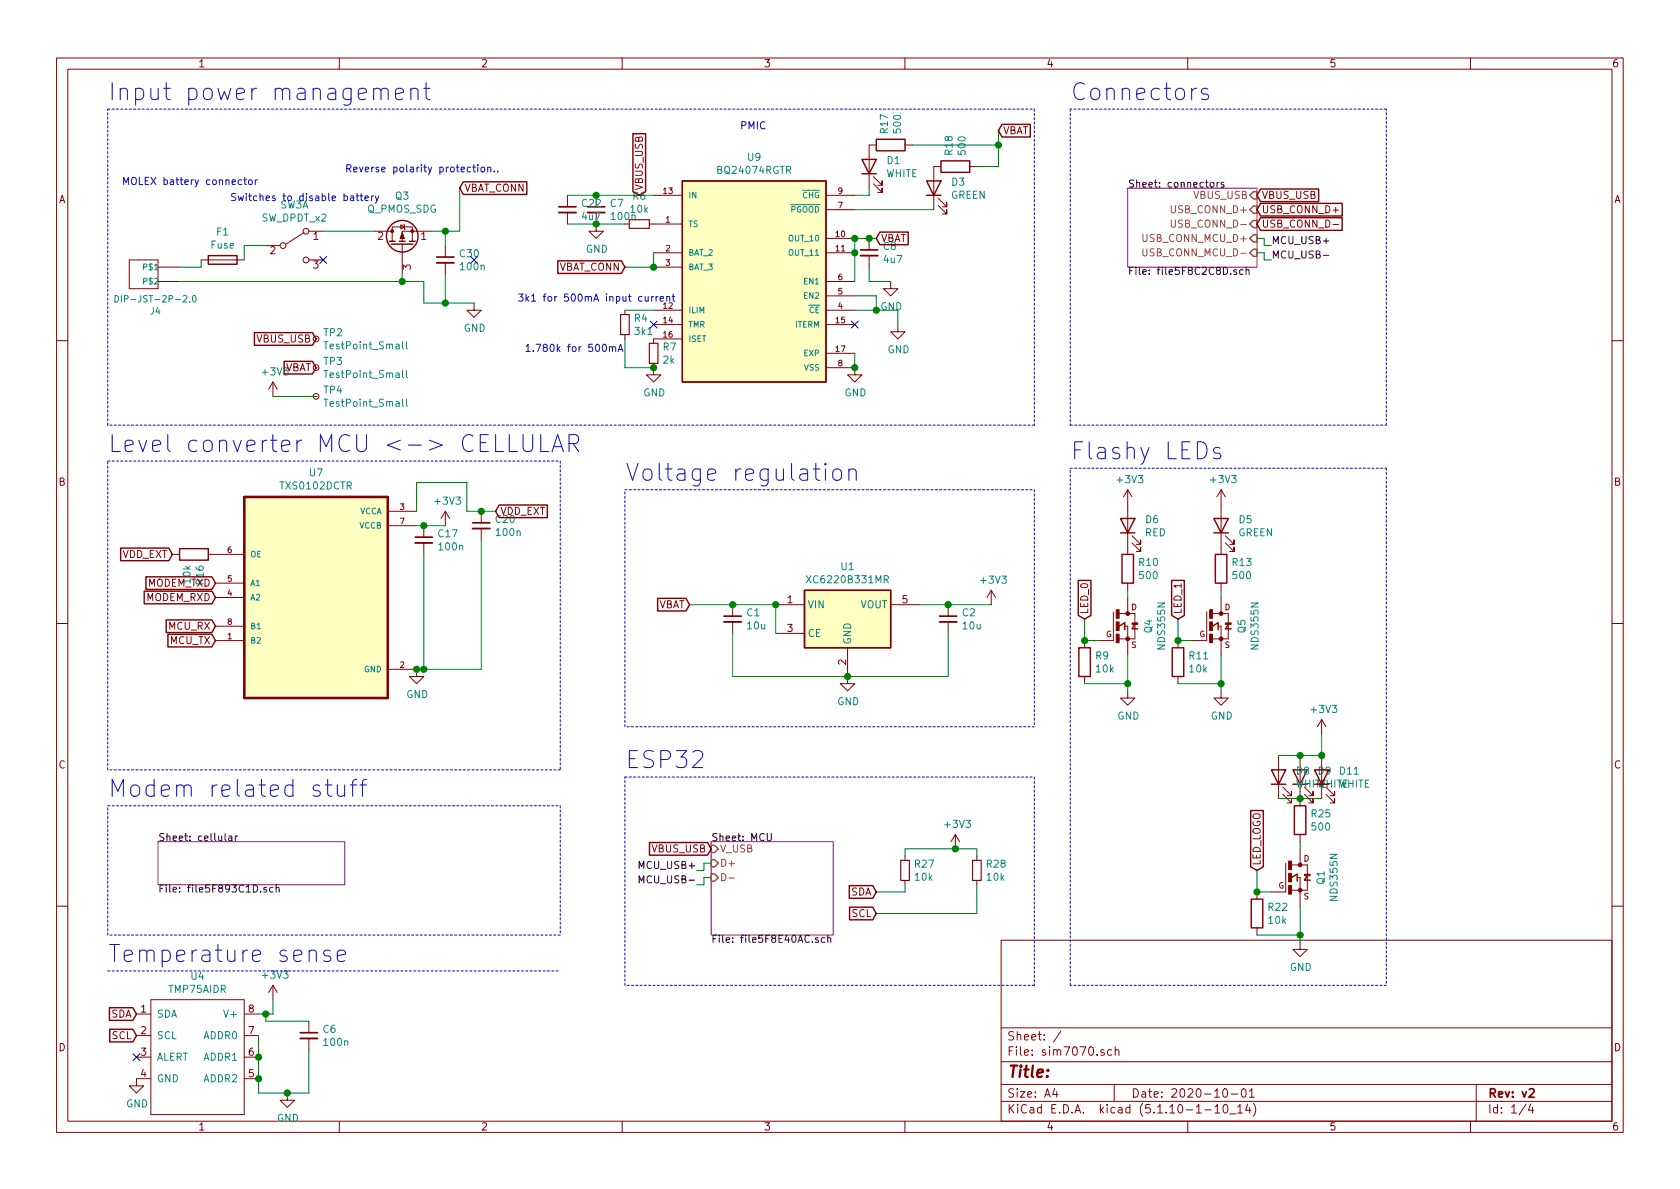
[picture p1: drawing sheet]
EESchema Schematic File Version 4
EELAYER 30 0
EELAYER END
$Descr A4 11693 8268
encoding utf-8
Sheet 1 4
Title ""
Date "2020-10-01"
Rev "v2"
Comp ""
Comment1 ""
Comment2 ""
Comment3 ""
Comment4 ""
$EndDescr
Wire Wire Line
	2800 1900 2800 1950
Connection ~ 2800 1950
Text GLabel 3200 1300 2    50   Input ~ 0
VBAT_CONN
Text Notes 2400 1200 0    50   ~ 0
Reverse polarity protection..\n
Text Notes 1600 1400 0    50   ~ 0
Switches to disable battery \n
$Comp
L sim7070-rescue:R-Device R?
U 1 1
P 7850 3950
AR Path="/5F76B017/5F9FC57D" Ref="R?"  Part="1" 
AR Path="/5F9FC57D" Ref="R10"  Part="1" 
F 0 "R10" H 7920 3996 50  0000 L CNN
F 1 "500" H 7920 3905 50  0000 L CNN
F 2 "Resistor_SMD:R_0603_1608Metric" V 7780 3950 50  0001 C CNN
F 3 "~" H 7850 3950 50  0001 C CNN
F 4 "C23179" H 7850 3950 50  0001 C CNN "LCSC"
	1    7850 3950
	1    0    0    -1  
$EndComp
Wire Wire Line
	7850 4150 7850 4100
Wire Wire Line
	7850 4550 7850 4750
Connection ~ 7850 4750
Wire Wire Line
	7850 4750 7850 4800
Wire Wire Line
	7550 4750 7850 4750
$Comp
L sim7070-rescue:R-Device R?
U 1 1
P 7550 4600
AR Path="/5F76B017/5F9FC588" Ref="R?"  Part="1" 
AR Path="/5F9FC588" Ref="R9"  Part="1" 
F 0 "R9" H 7620 4646 50  0000 L CNN
F 1 "10k" H 7620 4555 50  0000 L CNN
F 2 "Resistor_SMD:R_0402_1005Metric" V 7480 4600 50  0001 C CNN
F 3 "~" H 7550 4600 50  0001 C CNN
F 4 "C25531" H 7550 4600 50  0001 C CNN "LCSC"
	1    7550 4600
	1    0    0    -1  
$EndComp
$Comp
L sim7070-rescue:GND-power #PWR?
U 1 1
P 7850 4800
AR Path="/5F76B017/5F9FC58E" Ref="#PWR?"  Part="1" 
AR Path="/5F9FC58E" Ref="#PWR0139"  Part="1" 
F 0 "#PWR0139" H 7850 4550 50  0001 C CNN
F 1 "GND" H 7855 4627 50  0000 C CNN
F 2 "" H 7850 4800 50  0001 C CNN
F 3 "" H 7850 4800 50  0001 C CNN
	1    7850 4800
	1    0    0    -1  
$EndComp
Text GLabel 7550 4300 1    50   Input ~ 0
LED_0
$Comp
L sim7070-rescue:R-Device R?
U 1 1
P 8500 3950
AR Path="/5F76B017/5FA107CA" Ref="R?"  Part="1" 
AR Path="/5FA107CA" Ref="R13"  Part="1" 
F 0 "R13" H 8570 3996 50  0000 L CNN
F 1 "500" H 8570 3905 50  0000 L CNN
F 2 "Resistor_SMD:R_0603_1608Metric" V 8430 3950 50  0001 C CNN
F 3 "~" H 8500 3950 50  0001 C CNN
F 4 "C23179" H 8500 3950 50  0001 C CNN "LCSC"
	1    8500 3950
	1    0    0    -1  
$EndComp
Wire Wire Line
	8500 4150 8500 4100
Wire Wire Line
	8500 4550 8500 4750
Connection ~ 8500 4750
Wire Wire Line
	8500 4750 8500 4800
Wire Wire Line
	8200 4750 8500 4750
$Comp
L sim7070-rescue:R-Device R?
U 1 1
P 8200 4600
AR Path="/5F76B017/5FA107D5" Ref="R?"  Part="1" 
AR Path="/5FA107D5" Ref="R11"  Part="1" 
F 0 "R11" H 8270 4646 50  0000 L CNN
F 1 "10k" H 8270 4555 50  0000 L CNN
F 2 "Resistor_SMD:R_0402_1005Metric" V 8130 4600 50  0001 C CNN
F 3 "~" H 8200 4600 50  0001 C CNN
F 4 "C25531" H 8200 4600 50  0001 C CNN "LCSC"
	1    8200 4600
	1    0    0    -1  
$EndComp
$Comp
L sim7070-rescue:GND-power #PWR?
U 1 1
P 8500 4800
AR Path="/5F76B017/5FA107DB" Ref="#PWR?"  Part="1" 
AR Path="/5FA107DB" Ref="#PWR0140"  Part="1" 
F 0 "#PWR0140" H 8500 4550 50  0001 C CNN
F 1 "GND" H 8505 4627 50  0000 C CNN
F 2 "" H 8500 4800 50  0001 C CNN
F 3 "" H 8500 4800 50  0001 C CNN
	1    8500 4800
	1    0    0    -1  
$EndComp
Text GLabel 8200 4300 1    50   Input ~ 0
LED_1
$Comp
L sim7070-rescue:LED-Device D?
U 1 1
P 7850 3650
AR Path="/5F76B017/5FA2E0A3" Ref="D?"  Part="1" 
AR Path="/5FA2E0A3" Ref="D6"  Part="1" 
F 0 "D6" V 7889 3532 50  0000 R CNN
F 1 "RED" V 7798 3532 50  0000 R CNN
F 2 "LED_SMD:LED_0603_1608Metric" H 7850 3650 50  0001 C CNN
F 3 "~" H 7850 3650 50  0001 C CNN
F 4 "C2286" V 7850 3650 50  0001 C CNN "LCSC"
	1    7850 3650
	0    -1   -1   0   
$EndComp
$Sheet
S 1100 5850 1300 300 
U 5F893C1E
F0 "cellular" 50
F1 "file5F893C1D.sch" 50
$EndSheet
$Sheet
S 7850 1300 900  550 
U 5F8C2C8E
F0 "connectors" 50
F1 "file5F8C2C8D.sch" 50
F2 "VBUS_USB" I R 8750 1350 50 
F3 "USB_CONN_D+" I R 8750 1450 50 
F4 "USB_CONN_D-" I R 8750 1550 50 
F5 "USB_CONN_MCU_D+" I R 8750 1650 50 
F6 "USB_CONN_MCU_D-" I R 8750 1750 50 
$EndSheet
Wire Wire Line
	9050 5900 9050 5850
Wire Wire Line
	9050 6300 9050 6500
Connection ~ 9050 6500
Wire Wire Line
	9050 6500 9050 6550
Wire Wire Line
	8750 6500 9050 6500
$Comp
L sim7070-rescue:R-Device R?
U 1 1
P 8750 6350
AR Path="/5F76B017/5F869F44" Ref="R?"  Part="1" 
AR Path="/5F869F44" Ref="R22"  Part="1" 
F 0 "R22" H 8820 6396 50  0000 L CNN
F 1 "10k" H 8820 6305 50  0000 L CNN
F 2 "Resistor_SMD:R_0402_1005Metric" V 8680 6350 50  0001 C CNN
F 3 "~" H 8750 6350 50  0001 C CNN
F 4 "C25531" H 8750 6350 50  0001 C CNN "LCSC"
	1    8750 6350
	1    0    0    -1  
$EndComp
$Comp
L sim7070-rescue:GND-power #PWR?
U 1 1
P 9050 6550
AR Path="/5F76B017/5F869F4A" Ref="#PWR?"  Part="1" 
AR Path="/5F869F4A" Ref="#PWR0149"  Part="1" 
F 0 "#PWR0149" H 9050 6300 50  0001 C CNN
F 1 "GND" H 9055 6377 50  0000 C CNN
F 2 "" H 9050 6550 50  0001 C CNN
F 3 "" H 9050 6550 50  0001 C CNN
	1    9050 6550
	1    0    0    -1  
$EndComp
Text GLabel 8750 6050 1    50   Input ~ 0
LED_LOGO
Text Notes 1800 1450 2    50   ~ 0
MOLEX battery connector\n\n\n
$Comp
L sim7070-rescue:R-Device R?
U 1 1
P 9050 5700
AR Path="/5F76B017/5F869F39" Ref="R?"  Part="1" 
AR Path="/5F869F39" Ref="R25"  Part="1" 
F 0 "R25" H 9120 5746 50  0000 L CNN
F 1 "500" H 9120 5655 50  0000 L CNN
F 2 "Resistor_SMD:R_0603_1608Metric" V 8980 5700 50  0001 C CNN
F 3 "~" H 9050 5700 50  0001 C CNN
F 4 "C23179" H 9050 5700 50  0001 C CNN "LCSC"
	1    9050 5700
	1    0    0    -1  
$EndComp
Wire Wire Line
	9200 5550 9050 5550
Connection ~ 9050 5550
Wire Wire Line
	9050 5550 8900 5550
$Comp
L sim7070-rescue:LED-Device D?
U 1 1
P 9050 5400
AR Path="/5F76B017/5F869F33" Ref="D?"  Part="1" 
AR Path="/5F869F33" Ref="D9"  Part="1" 
F 0 "D9" V 9089 5282 50  0000 R CNN
F 1 "WHITE" V 8998 5282 50  0000 R CNN
F 2 "LED_SMD:LED_0603_1608Metric" H 9050 5400 50  0001 C CNN
F 3 "~" H 9050 5400 50  0001 C CNN
F 4 "C2290" V 9050 5400 50  0001 C CNN "LCSC"
	1    9050 5400
	0    -1   -1   0   
$EndComp
Wire Wire Line
	8900 5250 9050 5250
Connection ~ 9050 5250
Wire Wire Line
	9050 5250 9200 5250
$Comp
L sim7070-rescue:LED-Device D?
U 1 1
P 8900 5400
AR Path="/5F76B017/5F86D3EE" Ref="D?"  Part="1" 
AR Path="/5F86D3EE" Ref="D8"  Part="1" 
F 0 "D8" V 8939 5282 50  0000 R CNN
F 1 "WHITE" V 8848 5282 50  0000 R CNN
F 2 "LED_SMD:LED_0603_1608Metric" H 8900 5400 50  0001 C CNN
F 3 "~" H 8900 5400 50  0001 C CNN
F 4 "C2290" V 8900 5400 50  0001 C CNN "LCSC"
	1    8900 5400
	0    -1   -1   0   
$EndComp
$Comp
L sim7070-rescue:LED-Device D?
U 1 1
P 9200 5400
AR Path="/5F76B017/5F86D79F" Ref="D?"  Part="1" 
AR Path="/5F86D79F" Ref="D11"  Part="1" 
F 0 "D11" V 9239 5282 50  0000 R CNN
F 1 "WHITE" V 9148 5282 50  0000 R CNN
F 2 "LED_SMD:LED_0603_1608Metric" H 9200 5400 50  0001 C CNN
F 3 "~" H 9200 5400 50  0001 C CNN
F 4 "C2290" V 9200 5400 50  0001 C CNN "LCSC"
	1    9200 5400
	0    -1   -1   0   
$EndComp
$Comp
L sim7070-rescue:TMP75AIDR-gettingStarted U4
U 1 1
P 1400 7050
F 0 "U4" H 1375 7315 50  0000 C CNN
F 1 "TMP75AIDR" H 1375 7224 50  0000 C CNN
F 2 "Package_SO:SOIC-8_3.9x4.9mm_P1.27mm" H 1500 7050 50  0001 C CNN
F 3 "" H 1500 7050 50  0001 C CNN
F 4 "C30389" H 1400 7050 50  0001 C CNN "LCSC"
	1    1400 7050
	1    0    0    -1  
$EndComp
$Comp
L sim7070-rescue:GND-power #PWR?
U 1 1
P 2000 7600
AR Path="/5F76B017/5F8DC541" Ref="#PWR?"  Part="1" 
AR Path="/5F8DC541" Ref="#PWR0109"  Part="1" 
F 0 "#PWR0109" H 2000 7350 50  0001 C CNN
F 1 "GND" H 2005 7427 50  0000 C CNN
F 2 "" H 2000 7600 50  0001 C CNN
F 3 "" H 2000 7600 50  0001 C CNN
	1    2000 7600
	1    0    0    -1  
$EndComp
Wire Wire Line
	2000 7600 1800 7600
Wire Wire Line
	1800 7600 1800 7500
Connection ~ 1800 7350
Wire Wire Line
	1800 7350 1800 7200
Connection ~ 1800 7500
Wire Wire Line
	1800 7500 1800 7350
Wire Wire Line
	1900 7050 1850 7050
Text GLabel 950  7050 0    50   Input ~ 0
SDA
Text GLabel 950  7200 0    50   Input ~ 0
SCL
$Comp
L sim7070-rescue:GND-power #PWR?
U 1 1
P 950 7500
AR Path="/5F76B017/5F8E4890" Ref="#PWR?"  Part="1" 
AR Path="/5F8E4890" Ref="#PWR0113"  Part="1" 
F 0 "#PWR0113" H 950 7250 50  0001 C CNN
F 1 "GND" H 955 7327 50  0000 C CNN
F 2 "" H 950 7500 50  0001 C CNN
F 3 "" H 950 7500 50  0001 C CNN
	1    950  7500
	1    0    0    -1  
$EndComp
$Comp
L sim7070-rescue:C_Small-Device C6
U 1 1
P 2150 7200
F 0 "C6" H 2242 7246 50  0000 L CNN
F 1 "100n" H 2242 7155 50  0000 L CNN
F 2 "Capacitor_SMD:C_0402_1005Metric" H 2150 7200 50  0001 C CNN
F 3 "~" H 2150 7200 50  0001 C CNN
F 4 "C1525" H 2150 7200 50  0001 C CNN "LCSC"
	1    2150 7200
	1    0    0    -1  
$EndComp
Wire Wire Line
	2150 7100 1850 7100
Wire Wire Line
	1850 7100 1850 7050
Connection ~ 1850 7050
Wire Wire Line
	1850 7050 1800 7050
Wire Wire Line
	2150 7300 2150 7600
Wire Wire Line
	2150 7600 2000 7600
Connection ~ 2000 7600
Text GLabel 6100 6200 0    50   Input ~ 0
SDA
Text GLabel 6100 6350 0    50   Input ~ 0
SCL
$Comp
L sim7070-rescue:R_Small-Device R27
U 1 1
P 6300 6050
F 0 "R27" H 6359 6096 50  0000 L CNN
F 1 "10k" H 6359 6005 50  0000 L CNN
F 2 "Resistor_SMD:R_0402_1005Metric" H 6300 6050 50  0001 C CNN
F 3 "~" H 6300 6050 50  0001 C CNN
F 4 "C25531" H 6300 6050 50  0001 C CNN "LCSC"
	1    6300 6050
	1    0    0    -1  
$EndComp
$Comp
L sim7070-rescue:R_Small-Device R28
U 1 1
P 6800 6050
F 0 "R28" H 6859 6096 50  0000 L CNN
F 1 "10k" H 6859 6005 50  0000 L CNN
F 2 "Resistor_SMD:R_0402_1005Metric" H 6800 6050 50  0001 C CNN
F 3 "~" H 6800 6050 50  0001 C CNN
F 4 "C25531" H 6800 6050 50  0001 C CNN "LCSC"
	1    6800 6050
	1    0    0    -1  
$EndComp
Wire Wire Line
	6800 5950 6800 5900
Wire Wire Line
	6800 5900 6650 5900
Wire Wire Line
	6300 5900 6300 5950
Wire Wire Line
	6100 6200 6300 6200
Wire Wire Line
	6300 6200 6300 6150
Wire Wire Line
	6100 6350 6800 6350
Wire Wire Line
	6800 6350 6800 6150
$Comp
L sim7070-rescue:TestPoint_Small-Connector TP?
U 1 1
P 2200 2350
AR Path="/5F893C1E/5FE89286" Ref="TP?"  Part="1" 
AR Path="/5FE89286" Ref="TP2"  Part="1" 
F 0 "TP2" H 2248 2396 50  0000 L CNN
F 1 "TestPoint_Small" H 2248 2305 50  0000 L CNN
F 2 "TestPoint:TestPoint_Pad_1.5x1.5mm" H 2400 2350 50  0001 C CNN
F 3 "~" H 2400 2350 50  0001 C CNN
	1    2200 2350
	1    0    0    -1  
$EndComp
$Comp
L sim7070-rescue:TestPoint_Small-Connector TP?
U 1 1
P 2200 2550
AR Path="/5F893C1E/5FE8C1DE" Ref="TP?"  Part="1" 
AR Path="/5FE8C1DE" Ref="TP3"  Part="1" 
F 0 "TP3" H 2248 2596 50  0000 L CNN
F 1 "TestPoint_Small" H 2248 2505 50  0000 L CNN
F 2 "TestPoint:TestPoint_Pad_1.5x1.5mm" H 2400 2550 50  0001 C CNN
F 3 "~" H 2400 2550 50  0001 C CNN
	1    2200 2550
	1    0    0    -1  
$EndComp
$Comp
L sim7070-rescue:TestPoint_Small-Connector TP?
U 1 1
P 2200 2750
AR Path="/5F893C1E/5FE8F11B" Ref="TP?"  Part="1" 
AR Path="/5FE8F11B" Ref="TP4"  Part="1" 
F 0 "TP4" H 2248 2796 50  0000 L CNN
F 1 "TestPoint_Small" H 2248 2705 50  0000 L CNN
F 2 "TestPoint:TestPoint_Pad_1.5x1.5mm" H 2400 2750 50  0001 C CNN
F 3 "~" H 2400 2750 50  0001 C CNN
	1    2200 2750
	1    0    0    -1  
$EndComp
Text GLabel 2200 2350 0    50   Input ~ 0
VBUS_USB
Text GLabel 2200 2550 0    50   Input ~ 0
VBAT
Wire Wire Line
	1900 2750 2200 2750
$Comp
L sim7070-rescue:Fuse-Device F1
U 1 1
P 1550 1800
F 0 "F1" V 1353 1800 50  0000 C CNN
F 1 "Fuse" V 1444 1800 50  0000 C CNN
F 2 "Fuse:Fuse_0603_1608Metric" V 1480 1800 50  0001 C CNN
F 3 "~" H 1550 1800 50  0001 C CNN
F 4 "C163117" V 1550 1800 50  0001 C CNN "LCSC"
	1    1550 1800
	0    1    1    0   
$EndComp
Wire Wire Line
	1250 1950 2800 1950
Wire Wire Line
	3000 1600 3100 1600
Wire Wire Line
	3300 2100 3100 2100
Wire Wire Line
	2950 2100 2950 1950
Wire Wire Line
	2950 1950 2800 1950
$Comp
L sim7070-rescue:C_Small-Device C30
U 1 1
P 3100 1800
F 0 "C30" H 3192 1846 50  0000 L CNN
F 1 "100n" H 3192 1755 50  0000 L CNN
F 2 "Capacitor_SMD:C_0402_1005Metric" H 3100 1800 50  0001 C CNN
F 3 "~" H 3100 1800 50  0001 C CNN
F 4 "C1525" H 3100 1800 50  0001 C CNN "LCSC"
	1    3100 1800
	1    0    0    -1  
$EndComp
Wire Wire Line
	3100 1700 3100 1600
Connection ~ 3100 1600
Wire Wire Line
	3100 1600 3200 1600
Wire Wire Line
	3100 1900 3100 2100
Connection ~ 3100 2100
Wire Wire Line
	3100 2100 2950 2100
NoConn ~ 3300 1800
Wire Wire Line
	3200 1300 3200 1600
Wire Wire Line
	1250 1850 1400 1850
Wire Wire Line
	1400 1850 1400 1800
Wire Wire Line
	1700 1800 1700 1700
Wire Wire Line
	1700 1700 1850 1700
$Comp
L sim7070-rescue:NDS355N-NDS355N Q4
U 1 1
P 7850 4350
F 0 "Q4" V 7993 4350 50  0000 C CNN
F 1 "NDS355N" V 8084 4350 50  0000 C CNN
F 2 "footprints:SSOT-3" H 7850 4350 50  0001 L BNN
F 3 "" H 7850 4350 50  0001 L BNN
F 4 "C113202" V 7850 4350 50  0001 C CNN "LCSC"
	1    7850 4350
	1    0    0    -1  
$EndComp
Wire Wire Line
	7550 4300 7550 4450
Wire Wire Line
	7650 4450 7550 4450
Connection ~ 7550 4450
Wire Wire Line
	8200 4300 8200 4450
$Comp
L sim7070-rescue:NDS355N-NDS355N Q5
U 1 1
P 8500 4350
F 0 "Q5" V 8643 4350 50  0000 C CNN
F 1 "NDS355N" V 8734 4350 50  0000 C CNN
F 2 "footprints:SSOT-3" H 8500 4350 50  0001 L BNN
F 3 "" H 8500 4350 50  0001 L BNN
F 4 "C113202" V 8500 4350 50  0001 C CNN "LCSC"
	1    8500 4350
	1    0    0    -1  
$EndComp
Wire Wire Line
	8300 4450 8200 4450
Connection ~ 8200 4450
$Comp
L sim7070-rescue:NDS355N-NDS355N Q1
U 1 1
P 9050 6100
F 0 "Q1" V 9193 6100 50  0000 C CNN
F 1 "NDS355N" V 9284 6100 50  0000 C CNN
F 2 "footprints:SSOT-3" H 9050 6100 50  0001 L BNN
F 3 "" H 9050 6100 50  0001 L BNN
F 4 "C113202" V 9050 6100 50  0001 C CNN "LCSC"
	1    9050 6100
	1    0    0    -1  
$EndComp
Wire Wire Line
	8750 6050 8750 6200
Wire Wire Line
	8850 6200 8750 6200
Connection ~ 8750 6200
$Comp
L sim7070-rescue:DIP-JST-2P-2.0-OPL_Connector J4
U 1 1
P 1150 1900
F 0 "J4" H 1217 1646 45  0000 C CNN
F 1 "DIP-JST-2P-2.0" H 1217 1730 45  0000 C CNN
F 2 "Connector_JST:JST_PH_S2B-PH-K_1x02_P2.00mm_Horizontal" H 1150 1900 50  0001 C CNN
F 3 "" H 1150 1900 50  0001 C CNN
F 4 "320110049" H 1180 2050 20  0001 C CNN "SKU"
F 5 " C173752" H 1150 1900 50  0001 C CNN "LCSC"
	1    1150 1900
	-1   0    0    -1  
$EndComp
$Comp
L sim7070-rescue:BQ24074RGTR-BQ24074RGTR U9
U 1 1
P 5250 1950
F 0 "U9" H 5250 2817 50  0000 C CNN
F 1 "BQ24074RGTR" H 5250 2726 50  0000 C CNN
F 2 "SnapEDA Library:QFN50P300X300X100-17N" H 5250 1950 50  0001 L BNN
F 3 "" H 5250 1950 50  0001 L BNN
F 4 "1mm" H 5250 1950 50  0001 L BNN "MAXIMUM_PACKAGE_HIEGHT"
F 5 "M" H 5250 1950 50  0001 L BNN "PARTREV"
F 6 "IPC 7351B" H 5250 1950 50  0001 L BNN "STANDARD"
F 7 "Texas Instruments" H 5250 1950 50  0001 L BNN "MANUFACTURER"
F 8 "C54313" H 5250 1950 50  0001 C CNN "LCSC"
	1    5250 1950
	1    0    0    -1  
$EndComp
$Comp
L sim7070-rescue:GND-power #PWR0101
U 1 1
P 5950 2550
F 0 "#PWR0101" H 5950 2300 50  0001 C CNN
F 1 "GND" H 5955 2377 50  0000 C CNN
F 2 "" H 5950 2550 50  0001 C CNN
F 3 "" H 5950 2550 50  0001 C CNN
	1    5950 2550
	1    0    0    -1  
$EndComp
$Comp
L sim7070-rescue:+3V3-power #PWR0112
U 1 1
P 1900 2750
F 0 "#PWR0112" H 1900 2600 50  0001 C CNN
F 1 "+3V3" H 1915 2923 50  0000 C CNN
F 2 "" H 1900 2750 50  0001 C CNN
F 3 "" H 1900 2750 50  0001 C CNN
	1    1900 2750
	1    0    0    -1  
$EndComp
$Comp
L sim7070-rescue:C_Small-Device C7
U 1 1
P 4150 1450
F 0 "C7" H 4242 1496 50  0000 L CNN
F 1 "100n" H 4242 1405 50  0000 L CNN
F 2 "Capacitor_SMD:C_0402_1005Metric" H 4150 1450 50  0001 C CNN
F 3 "~" H 4150 1450 50  0001 C CNN
F 4 "C1525" H 4150 1450 50  0001 C CNN "LCSC"
	1    4150 1450
	1    0    0    -1  
$EndComp
Wire Wire Line
	4150 1350 4550 1350
Text GLabel 4450 1350 1    50   Input ~ 0
VBUS_USB
$Comp
L sim7070-rescue:GND-power #PWR0124
U 1 1
P 3300 2100
F 0 "#PWR0124" H 3300 1850 50  0001 C CNN
F 1 "GND" H 3305 1927 50  0000 C CNN
F 2 "" H 3300 2100 50  0001 C CNN
F 3 "" H 3300 2100 50  0001 C CNN
	1    3300 2100
	1    0    0    -1  
$EndComp
$Comp
L sim7070-rescue:GND-power #PWR0126
U 1 1
P 4150 1550
F 0 "#PWR0126" H 4150 1300 50  0001 C CNN
F 1 "GND" H 4155 1377 50  0000 C CNN
F 2 "" H 4150 1550 50  0001 C CNN
F 3 "" H 4150 1550 50  0001 C CNN
	1    4150 1550
	1    0    0    -1  
$EndComp
Text GLabel 4350 1850 0    50   Input ~ 0
VBAT_CONN
Wire Wire Line
	4350 1850 4550 1850
Wire Wire Line
	4550 1750 4550 1850
Connection ~ 4550 1850
Text GLabel 6100 1650 2    50   Input ~ 0
VBAT
Wire Wire Line
	6100 1650 6050 1650
Wire Wire Line
	5950 1750 5950 1650
Connection ~ 5950 1650
$Comp
L sim7070-rescue:C_Small-Device C8
U 1 1
P 6050 1750
F 0 "C8" H 6142 1796 50  0000 L CNN
F 1 "4u7" H 6142 1705 50  0000 L CNN
F 2 "Capacitor_SMD:C_1206_3216Metric" H 6050 1750 50  0001 C CNN
F 3 "~" H 6050 1750 50  0001 C CNN
F 4 "C29823" H 6050 1750 50  0001 C CNN "LCSC"
	1    6050 1750
	1    0    0    -1  
$EndComp
Connection ~ 6050 1650
Wire Wire Line
	6050 1650 5950 1650
$Comp
L sim7070-rescue:GND-power #PWR0128
U 1 1
P 6200 1950
F 0 "#PWR0128" H 6200 1700 50  0001 C CNN
F 1 "GND" H 6205 1777 50  0000 C CNN
F 2 "" H 6200 1950 50  0001 C CNN
F 3 "" H 6200 1950 50  0001 C CNN
	1    6200 1950
	1    0    0    -1  
$EndComp
Wire Wire Line
	6050 1850 6050 1950
Wire Wire Line
	6050 1950 6200 1950
$Comp
L sim7070-rescue:GND-power #PWR0129
U 1 1
P 6250 2250
F 0 "#PWR0129" H 6250 2000 50  0001 C CNN
F 1 "GND" H 6255 2077 50  0000 C CNN
F 2 "" H 6250 2250 50  0001 C CNN
F 3 "" H 6250 2250 50  0001 C CNN
	1    6250 2250
	1    0    0    -1  
$EndComp
Wire Wire Line
	5950 2150 6100 2150
Wire Wire Line
	6250 2150 6250 2250
NoConn ~ 4550 2250
Wire Wire Line
	5950 1950 5950 1750
Connection ~ 5950 1750
Wire Wire Line
	5950 2050 6100 2050
Wire Wire Line
	6100 2050 6100 2150
Connection ~ 6100 2150
Wire Wire Line
	6100 2150 6250 2150
Wire Wire Line
	5950 2450 5950 2550
Connection ~ 5950 2550
$Comp
L sim7070-rescue:R_Small-Device R6
U 1 1
P 4450 1550
F 0 "R6" V 4254 1550 50  0000 C CNN
F 1 "10k" V 4345 1550 50  0000 C CNN
F 2 "Resistor_SMD:R_0402_1005Metric" H 4450 1550 50  0001 C CNN
F 3 "~" H 4450 1550 50  0001 C CNN
F 4 "C25531" V 4450 1550 50  0001 C CNN "LCSC"
	1    4450 1550
	0    1    1    0   
$EndComp
Wire Wire Line
	4350 1550 4150 1550
Connection ~ 4150 1550
NoConn ~ 5950 2250
$Comp
L sim7070-rescue:R_Small-Device R7
U 1 1
P 4550 2450
F 0 "R7" H 4609 2496 50  0000 L CNN
F 1 "2k" H 4609 2405 50  0000 L CNN
F 2 "Resistor_SMD:R_0402_1005Metric" H 4550 2450 50  0001 C CNN
F 3 "~" H 4550 2450 50  0001 C CNN
F 4 "C25552" H 4550 2450 50  0001 C CNN "LCSC"
	1    4550 2450
	1    0    0    -1  
$EndComp
$Comp
L sim7070-rescue:GND-power #PWR0130
U 1 1
P 4550 2550
F 0 "#PWR0130" H 4550 2300 50  0001 C CNN
F 1 "GND" H 4555 2377 50  0000 C CNN
F 2 "" H 4550 2550 50  0001 C CNN
F 3 "" H 4550 2550 50  0001 C CNN
	1    4550 2550
	1    0    0    -1  
$EndComp
Text Notes 3650 2450 0    50   ~ 0
1.780k for 500mA\n
$Comp
L sim7070-rescue:R_Small-Device R4
U 1 1
P 4350 2250
F 0 "R4" H 4409 2296 50  0000 L CNN
F 1 "3k1" H 4409 2205 50  0000 L CNN
F 2 "Resistor_SMD:R_0402_1005Metric" H 4350 2250 50  0001 C CNN
F 3 "~" H 4350 2250 50  0001 C CNN
F 4 "C26077" H 4350 2250 50  0001 C CNN "LCSC"
	1    4350 2250
	1    0    0    -1  
$EndComp
Wire Wire Line
	4350 2150 4550 2150
Wire Wire Line
	4350 2350 4350 2550
Wire Wire Line
	4350 2550 4550 2550
Connection ~ 4550 2550
Text Notes 3600 2100 0    50   ~ 0
3k1 for 500mA input current\n
$Comp
L sim7070-rescue:LED-Device D?
U 1 1
P 6050 1150
AR Path="/5F76B017/60A95286" Ref="D?"  Part="1" 
AR Path="/60A95286" Ref="D1"  Part="1" 
F 0 "D1" V 6089 1032 50  0000 R CNN
F 1 "WHITE" V 5998 1032 50  0000 R CNN
F 2 "LED_SMD:LED_0603_1608Metric" H 6050 1150 50  0001 C CNN
F 3 "~" H 6050 1150 50  0001 C CNN
F 4 "C2290" V 6050 1150 50  0001 C CNN "LCSC"
	1    6050 1150
	0    -1   -1   0   
$EndComp
$Comp
L sim7070-rescue:LED-Device D?
U 1 1
P 6500 1300
AR Path="/5F76B017/60A967B3" Ref="D?"  Part="1" 
AR Path="/60A967B3" Ref="D3"  Part="1" 
F 0 "D3" V 6539 1182 50  0000 R CNN
F 1 "GREEN" V 6448 1182 50  0000 R CNN
F 2 "LED_SMD:LED_0603_1608Metric" H 6500 1300 50  0001 C CNN
F 3 "~" H 6500 1300 50  0001 C CNN
	1    6500 1300
	0    -1   -1   0   
$EndComp
Wire Wire Line
	6500 1450 5950 1450
Wire Wire Line
	6050 1300 6050 1350
Wire Wire Line
	6050 1350 5950 1350
$Comp
L sim7070-rescue:R-Device R?
U 1 1
P 6200 1000
AR Path="/5F76B017/60A9DD33" Ref="R?"  Part="1" 
AR Path="/60A9DD33" Ref="R17"  Part="1" 
F 0 "R17" H 6270 1046 50  0000 L CNN
F 1 "500" H 6270 955 50  0000 L CNN
F 2 "Resistor_SMD:R_0603_1608Metric" V 6130 1000 50  0001 C CNN
F 3 "~" H 6200 1000 50  0001 C CNN
F 4 "C23179" H 6200 1000 50  0001 C CNN "LCSC"
	1    6200 1000
	0    -1   -1   0   
$EndComp
$Comp
L sim7070-rescue:R-Device R?
U 1 1
P 6650 1150
AR Path="/5F76B017/60A9ECE1" Ref="R?"  Part="1" 
AR Path="/60A9ECE1" Ref="R18"  Part="1" 
F 0 "R18" H 6720 1196 50  0000 L CNN
F 1 "500" H 6720 1105 50  0000 L CNN
F 2 "Resistor_SMD:R_0603_1608Metric" V 6580 1150 50  0001 C CNN
F 3 "~" H 6650 1150 50  0001 C CNN
F 4 "C23179" H 6650 1150 50  0001 C CNN "LCSC"
	1    6650 1150
	0    -1   -1   0   
$EndComp
Text GLabel 6950 900  2    50   Input ~ 0
VBAT
Wire Wire Line
	6350 1000 6950 1000
Wire Wire Line
	6950 1000 6950 900 
Wire Wire Line
	6800 1150 6950 1150
Wire Wire Line
	6950 1150 6950 1000
Connection ~ 6950 1000
$Comp
L sim7070-rescue:Q_PMOS_SDG-Device Q?
U 1 1
P 2800 1700
AR Path="/5F76B017/5F82A666" Ref="Q?"  Part="1" 
AR Path="/5F82A666" Ref="Q3"  Part="1" 
F 0 "Q3" V 3142 1700 50  0000 C CNN
F 1 "Q_PMOS_SDG" V 3051 1700 50  0000 C CNN
F 2 "GettingStarted:SOT-23-MOSFET" H 3000 1800 50  0001 C CNN
F 3 "~" H 2800 1700 50  0001 C CNN
F 4 "C10487" V 2800 1700 50  0001 C CNN "LCSC"
	1    2800 1700
	0    -1   -1   0   
$EndComp
Text GLabel 8750 1350 2    50   Input ~ 0
VBUS_USB
Text GLabel 4950 5900 0    50   Input ~ 0
VBUS_USB
Text GLabel 8750 1450 2    50   Input ~ 0
USB_CONN_D+
Text GLabel 8750 1550 2    50   Input ~ 0
USB_CONN_D-
$Sheet
S 4950 5850 850  650 
U 5F8E40AD
F0 "MCU" 50
F1 "file5F8E40AC.sch" 50
F2 "D+" I L 4950 6000 50 
F3 "D-" I L 4950 6100 50 
F4 "V_USB" I L 4950 5900 50 
$EndSheet
Wire Wire Line
	2250 1600 2600 1600
Text Label 8850 1700 0    50   ~ 0
MCU_USB+
Text Label 8850 1800 0    50   ~ 0
MCU_USB-
Wire Wire Line
	8850 1700 8800 1700
Wire Wire Line
	8800 1700 8800 1650
Wire Wire Line
	8800 1650 8750 1650
Wire Wire Line
	8750 1750 8800 1750
Wire Wire Line
	8800 1750 8800 1800
Wire Wire Line
	8800 1800 8850 1800
Text Label 4850 6050 2    50   ~ 0
MCU_USB+
Wire Wire Line
	4850 6050 4900 6050
Wire Wire Line
	4900 6050 4900 6000
Wire Wire Line
	4900 6000 4950 6000
Text Label 4850 6150 2    50   ~ 0
MCU_USB-
Wire Wire Line
	4850 6150 4900 6150
Wire Wire Line
	4900 6150 4900 6100
Wire Wire Line
	4900 6100 4950 6100
$Comp
L sim7070-rescue:+3V3-power #PWR0141
U 1 1
P 6650 5900
F 0 "#PWR0141" H 6650 5750 50  0001 C CNN
F 1 "+3V3" H 6665 6073 50  0000 C CNN
F 2 "" H 6650 5900 50  0001 C CNN
F 3 "" H 6650 5900 50  0001 C CNN
	1    6650 5900
	1    0    0    -1  
$EndComp
Connection ~ 6650 5900
Wire Wire Line
	6300 5900 6650 5900
$Comp
L sim7070-rescue:C_Small-Device C22
U 1 1
P 3950 1450
F 0 "C22" H 4042 1496 50  0000 L CNN
F 1 "4u7" H 4042 1405 50  0000 L CNN
F 2 "Capacitor_SMD:C_1206_3216Metric" H 3950 1450 50  0001 C CNN
F 3 "~" H 3950 1450 50  0001 C CNN
	1    3950 1450
	1    0    0    -1  
$EndComp
Wire Wire Line
	3950 1350 4150 1350
Connection ~ 4150 1350
Wire Wire Line
	4150 1550 3950 1550
$Comp
L sim7070-rescue:+3V3-power #PWR0144
U 1 1
P 7850 3500
F 0 "#PWR0144" H 7850 3350 50  0001 C CNN
F 1 "+3V3" H 7865 3673 50  0000 C CNN
F 2 "" H 7850 3500 50  0001 C CNN
F 3 "" H 7850 3500 50  0001 C CNN
	1    7850 3500
	1    0    0    -1  
$EndComp
$Comp
L sim7070-rescue:+3V3-power #PWR0145
U 1 1
P 8500 3500
F 0 "#PWR0145" H 8500 3350 50  0001 C CNN
F 1 "+3V3" H 8515 3673 50  0000 C CNN
F 2 "" H 8500 3500 50  0001 C CNN
F 3 "" H 8500 3500 50  0001 C CNN
	1    8500 3500
	1    0    0    -1  
$EndComp
$Comp
L sim7070-rescue:+3V3-power #PWR0146
U 1 1
P 9200 5100
F 0 "#PWR0146" H 9200 4950 50  0001 C CNN
F 1 "+3V3" H 9215 5273 50  0000 C CNN
F 2 "" H 9200 5100 50  0001 C CNN
F 3 "" H 9200 5100 50  0001 C CNN
	1    9200 5100
	1    0    0    -1  
$EndComp
Wire Wire Line
	9200 5100 9200 5250
Connection ~ 9200 5250
$Comp
L sim7070-rescue:+3V3-power #PWR0148
U 1 1
P 1900 6950
F 0 "#PWR0148" H 1900 6800 50  0001 C CNN
F 1 "+3V3" H 1915 7123 50  0000 C CNN
F 2 "" H 1900 6950 50  0001 C CNN
F 3 "" H 1900 6950 50  0001 C CNN
	1    1900 6950
	1    0    0    -1  
$EndComp
Wire Wire Line
	1900 6950 1900 7050
NoConn ~ 2250 1800
NoConn ~ 950  7350
$Comp
L sim7070-rescue:SW_DPDT_x2-Switch SW3
U 1 1
P 2050 1700
F 0 "SW3" H 2050 1985 50  0000 C CNN
F 1 "SW_DPDT_x2" H 2050 1894 50  0000 C CNN
F 2 "GettingStarted:SWITCH_3A" H 2050 1700 50  0001 C CNN
F 3 "~" H 2050 1700 50  0001 C CNN
F 4 "C319015" H 2050 1700 50  0001 C CNN "LCSC"
	1    2050 1700
	1    0    0    -1  
$EndComp
$Comp
L sim7070-rescue:LED-Device D?
U 1 1
P 8500 3650
AR Path="/5F76B017/5FA1FC90" Ref="D?"  Part="1" 
AR Path="/5FA1FC90" Ref="D5"  Part="1" 
F 0 "D5" V 8539 3532 50  0000 R CNN
F 1 "GREEN" V 8448 3532 50  0000 R CNN
F 2 "LED_SMD:LED_0603_1608Metric" H 8500 3650 50  0001 C CNN
F 3 "C72043" H 8500 3650 50  0001 C CNN
F 4 "C2286" V 8500 3650 50  0001 C CNN "LCSC"
	1    8500 3650
	0    -1   -1   0   
$EndComp
$Comp
L sim7070-rescue:C_Small-Device C2
U 1 1
P 6600 4300
F 0 "C2" H 6692 4346 50  0000 L CNN
F 1 "10u" H 6692 4255 50  0000 L CNN
F 2 "Capacitor_SMD:C_0603_1608Metric" H 6600 4300 50  0001 C CNN
F 3 "~" H 6600 4300 50  0001 C CNN
F 4 "C19702" H 6600 4300 50  0001 C CNN "LCSC"
	1    6600 4300
	1    0    0    -1  
$EndComp
$Comp
L sim7070-rescue:C_Small-Device C1
U 1 1
P 5100 4300
F 0 "C1" H 5192 4346 50  0000 L CNN
F 1 "10u" H 5192 4255 50  0000 L CNN
F 2 "Capacitor_SMD:C_0603_1608Metric" H 5100 4300 50  0001 C CNN
F 3 "~" H 5100 4300 50  0001 C CNN
F 4 "C19702" H 5100 4300 50  0001 C CNN "LCSC"
	1    5100 4300
	1    0    0    -1  
$EndComp
$Comp
L sim7070-rescue:GND-power #PWR0102
U 1 1
P 5900 4700
F 0 "#PWR0102" H 5900 4450 50  0001 C CNN
F 1 "GND" H 5905 4527 50  0000 C CNN
F 2 "" H 5900 4700 50  0001 C CNN
F 3 "" H 5900 4700 50  0001 C CNN
	1    5900 4700
	1    0    0    -1  
$EndComp
Text GLabel 4800 4200 0    50   Input ~ 0
VBAT
$Comp
L sim7070-rescue:+3V3-power #PWR0103
U 1 1
P 6900 4200
F 0 "#PWR0103" H 6900 4050 50  0001 C CNN
F 1 "+3V3" H 6915 4373 50  0000 C CNN
F 2 "" H 6900 4200 50  0001 C CNN
F 3 "" H 6900 4200 50  0001 C CNN
	1    6900 4200
	1    0    0    -1  
$EndComp
$Comp
L sim7070-rescue:XC6220B331MR-Regulator_Linear U1
U 1 1
P 5900 4300
F 0 "U1" H 5900 4667 50  0000 C CNN
F 1 "XC6220B331MR" H 5900 4576 50  0000 C CNN
F 2 "Package_TO_SOT_SMD:SOT-23-5" H 5900 4300 50  0001 C CNN
F 3 "https://www.torexsemi.com/file/xc6220/XC6220.pdf" H 6650 3300 50  0001 C CNN
F 4 "C86534" H 5900 4300 50  0001 C CNN "LCSC"
	1    5900 4300
	1    0    0    -1  
$EndComp
Wire Wire Line
	6400 4200 6600 4200
Connection ~ 6600 4200
Wire Wire Line
	6600 4200 6900 4200
Wire Wire Line
	6600 4400 6600 4700
Wire Wire Line
	6600 4700 5900 4700
Connection ~ 5900 4700
Wire Wire Line
	4800 4200 5100 4200
Connection ~ 5100 4200
Wire Wire Line
	5100 4200 5400 4200
Wire Wire Line
	5100 4400 5100 4700
Wire Wire Line
	5100 4700 5900 4700
Wire Wire Line
	5400 4400 5400 4200
Connection ~ 5400 4200
Text Notes 5150 900  0    50   ~ 0
PMIC
Wire Notes Line
	750  750  7200 750 
Wire Notes Line
	7200 750  7200 2950
Wire Notes Line
	7200 2950 750  2950
Wire Notes Line
	750  2950 750  750 
Text GLabel 1200 3850 0    50   Input ~ 0
VDD_EXT
Text Notes 750  700  0    118  ~ 0
Input power management
Wire Notes Line
	750  5350 750  3200
Wire Notes Line
	750  3200 3900 3200
Wire Notes Line
	3900 5350 750  5350
Wire Notes Line
	3900 3200 3900 5350
Text GLabel 1500 4050 0    50   Input ~ 0
MODEM_TXD
Text GLabel 1500 4150 0    50   Input ~ 0
MODEM_RXD
Text GLabel 1500 4450 0    50   Input ~ 0
MCU_TX
Text GLabel 1500 4350 0    50   Input ~ 0
MCU_RX
$Comp
L sim7070-rescue:GND-power #PWR?
U 1 1
P 2900 4650
AR Path="/5F76B017/606E9440" Ref="#PWR?"  Part="1" 
AR Path="/606E9440" Ref="#PWR0125"  Part="1" 
F 0 "#PWR0125" H 2900 4400 50  0001 C CNN
F 1 "GND" H 2905 4477 50  0000 C CNN
F 2 "" H 2900 4650 50  0001 C CNN
F 3 "" H 2900 4650 50  0001 C CNN
	1    2900 4650
	1    0    0    -1  
$EndComp
$Comp
L sim7070-rescue:R-Device R16
U 1 1
P 1350 3850
F 0 "R16" H 1420 3896 50  0000 L CNN
F 1 "10k" H 1420 3805 50  0000 L CNN
F 2 "Resistor_SMD:R_0402_1005Metric" V 1280 3850 50  0001 C CNN
F 3 "~" H 1350 3850 50  0001 C CNN
	1    1350 3850
	0    1    1    0   
$EndComp
$Comp
L sim7070-rescue:C_Small-Device C17
U 1 1
P 2950 3750
F 0 "C17" H 3042 3796 50  0000 L CNN
F 1 "100n" H 3042 3705 50  0000 L CNN
F 2 "Capacitor_SMD:C_0402_1005Metric" H 2950 3750 50  0001 C CNN
F 3 "~" H 2950 3750 50  0001 C CNN
F 4 "C1525" H 2950 3750 50  0001 C CNN "LCSC"
	1    2950 3750
	1    0    0    -1  
$EndComp
Wire Wire Line
	2950 3850 2950 4650
Wire Wire Line
	2950 4650 2900 4650
$Comp
L sim7070-rescue:C_Small-Device C20
U 1 1
P 3350 3650
F 0 "C20" H 3442 3696 50  0000 L CNN
F 1 "100n" H 3442 3605 50  0000 L CNN
F 2 "Capacitor_SMD:C_0402_1005Metric" H 3350 3650 50  0001 C CNN
F 3 "~" H 3350 3650 50  0001 C CNN
F 4 "C1525" H 3350 3650 50  0001 C CNN "LCSC"
	1    3350 3650
	1    0    0    -1  
$EndComp
Wire Wire Line
	3350 3750 3350 4650
Wire Wire Line
	3350 4650 2950 4650
Connection ~ 2950 4650
$Comp
L sim7070-rescue:TXS0102DCTR-TXS0102DCTR U7
U 1 1
P 2200 4150
F 0 "U7" H 2200 5020 50  0000 C CNN
F 1 "TXS0102DCTR" H 2200 4929 50  0000 C CNN
F 2 "SnapEDA Library:SOP65P400X130-8N" H 2200 4150 50  0001 L BNN
F 3 "" H 2200 4150 50  0001 L BNN
F 4 "C324082" H 2200 4150 50  0001 C CNN "LCSC"
	1    2200 4150
	1    0    0    -1  
$EndComp
Connection ~ 2900 4650
Wire Wire Line
	3100 3650 2950 3650
Connection ~ 2950 3650
Wire Wire Line
	2950 3650 2900 3650
Wire Wire Line
	3250 3550 3350 3550
Wire Wire Line
	3350 3550 3450 3550
Connection ~ 3350 3550
Text Notes 750  3150 0    118  ~ 0
Level converter MCU <-> CELLULAR\n
$Comp
L sim7070-rescue:+3V3-power #PWR0118
U 1 1
P 3100 3650
F 0 "#PWR0118" H 3100 3500 50  0001 C CNN
F 1 "+3V3" H 3115 3823 50  0000 C CNN
F 2 "" H 3100 3650 50  0001 C CNN
F 3 "" H 3100 3650 50  0001 C CNN
	1    3100 3650
	1    0    0    -1  
$EndComp
Wire Wire Line
	3250 3350 3250 3550
Wire Wire Line
	2900 3350 3250 3350
Wire Wire Line
	2900 3550 2900 3350
Text GLabel 3450 3550 2    50   Input ~ 0
VDD_EXT
Text Notes 4350 3350 0    118  ~ 0
Voltage regulation
Wire Notes Line
	7200 3400 7200 5050
Wire Notes Line
	7200 5050 4350 5050
Wire Notes Line
	4350 5050 4350 3400
Wire Notes Line
	4350 3400 7200 3400
Wire Notes Line
	750  5600 3900 5600
Wire Notes Line
	3900 5600 3900 6500
Wire Notes Line
	3900 6500 750  6500
Wire Notes Line
	750  6500 750  5600
Text Notes 750  5550 0    118  ~ 0
Modem related stuff
Wire Notes Line
	4350 5400 7200 5400
Wire Notes Line
	7200 5400 7200 6850
Wire Notes Line
	7200 6850 4350 6850
Wire Notes Line
	4350 6850 4350 5400
Text Notes 4350 5350 0    118  ~ 0
ESP32\n
Wire Notes Line
	7450 750  7450 2950
Wire Notes Line
	7450 2950 9650 2950
Wire Notes Line
	9650 2950 9650 750 
Wire Notes Line
	9650 750  7450 750 
Text Notes 7450 700  0    118  ~ 0
Connectors\n
Wire Notes Line
	7450 3250 9650 3250
Wire Notes Line
	9650 3250 9650 6850
Wire Notes Line
	9650 6850 7450 6850
Wire Notes Line
	7450 6850 7450 3250
Text Notes 7450 3200 0    118  ~ 0
Flashy LEDs
Wire Notes Line
	750  6750 3900 6750
Text Notes 750  6700 0    118  ~ 0
Temperature sense
$EndSCHEMATC
